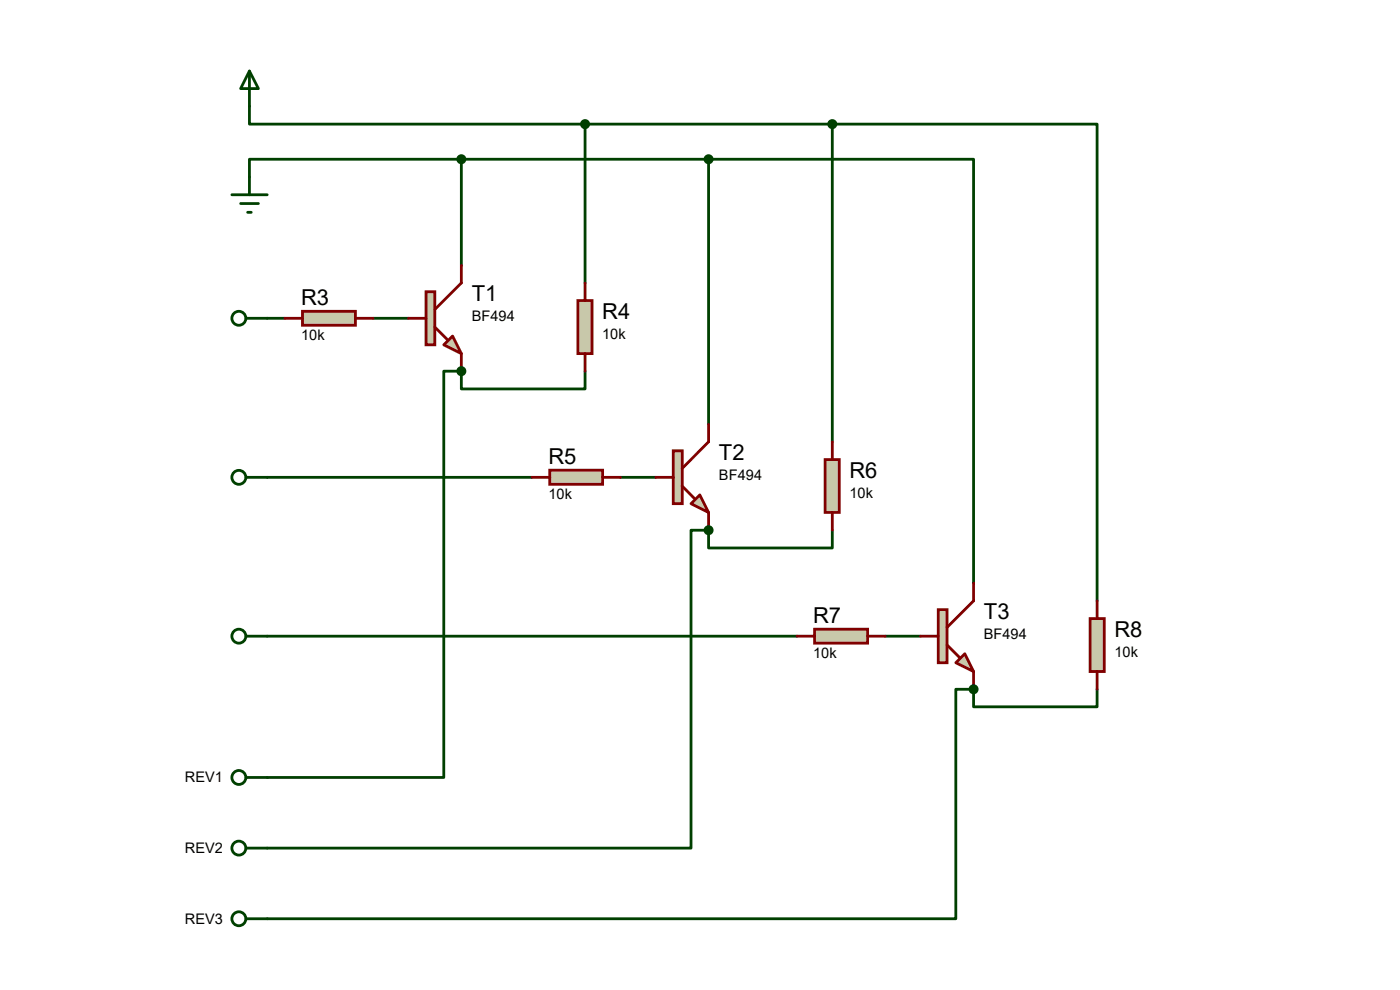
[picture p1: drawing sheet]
<svg xmlns="http://www.w3.org/2000/svg" width="297mm" height="210mm" viewBox="0 0 297 210" stroke-linecap="round" stroke-linejoin="round" font-family="sans-serif">
<g fill="none" stroke="#004000" stroke-width=".59">
<path d="M52.9 22.6v3.7h71.2M97.9 33.8h-45v3.7M97.9 33.8v22.5M97.9 33.8h52.4M124.1 26.3v33.7M124.1 26.3h52.5M176.6 26.3h56.1v101.2M176.6 26.3v67.4M56.7 67.5h3.7M79.2 67.5h7.5M97.9 78.7v3.8h26.2v-3.8M56.7 101.3h56.2"/>
<path d="M56.7 135h112.4"/>
</g>
<circle cx="97.9" cy="78.7" r=".3" fill="#004000"/>
<path d="M97.9 78.7h-3.8v86.2h-37.4M150.3 90v-56.2h56.2v89.9M131.6 101.3h7.5M176.6 112.5v3.7h-26.3v-3.7h-3.7v67.4h-89.9M187.8 135h7.5" fill="none" stroke="#004000" stroke-width=".59"/>
<circle cx="150.3" cy="112.5" r=".3" fill="#004000"/>
<path d="M232.7 146.2v3.7h-26.2v-3.7h-3.7v48.7h-146.1" fill="none" stroke="#004000" stroke-width=".59"/>
<circle cx="206.5" cy="146.2" r=".3" fill="#004000"/>
<g fill="#c8c8aa" stroke="#800000" stroke-width=".59">
<path d="M94.1 73.2l1.9-1.9 1.9 3.7z"/>
<path d="M90.4 61.9h1.8v11.3h-1.8z"/>
</g>
<path d="M97.9 56.3v3.7l-5.7 5.7M86.7 67.5h3.7M92.2 69.4l2.7 2.6M97.9 75v3.7" fill="none" stroke="#800000" stroke-width=".59"/>
<path d="M64.2 66h11.2v3h-11.2z" fill="#c8c8aa" stroke="#800000" stroke-width=".59"/>
<path d="M60.4 67.5h3.8M75.4 67.5h3.8" fill="none" stroke="#800000" stroke-width=".59"/>
<path d="M122.6 63.8h3v11.2h-3z" fill="#c8c8aa" stroke="#800000" stroke-width=".59"/>
<path d="M124.1 60v3.8M124.1 75v3.7" fill="none" stroke="#800000" stroke-width=".59"/>
<path d="M116.6 99.7h11.2v3h-11.2z" fill="#c8c8aa" stroke="#800000" stroke-width=".59"/>
<path d="M112.9 101.3h3.7M127.8 101.3h3.8" fill="none" stroke="#800000" stroke-width=".59"/>
<path d="M175 97.5h3.1v11.2h-3.1z" fill="#c8c8aa" stroke="#800000" stroke-width=".59"/>
<path d="M176.6 93.7v3.8M176.6 108.7v3.8" fill="none" stroke="#800000" stroke-width=".59"/>
<circle cx="124.1" cy="26.3" r=".76" fill="#004000" stroke="#004000" stroke-width=".59"/>
<path d="M172.8 133.5h11.3v2.9h-11.3z" fill="#c8c8aa" stroke="#800000" stroke-width=".59"/>
<path d="M169.1 135h3.7M184.1 135h3.7" fill="none" stroke="#800000" stroke-width=".59"/>
<path d="M231.3 131.2h3v11.3h-3z" fill="#c8c8aa" stroke="#800000" stroke-width=".59"/>
<path d="M232.7 127.5v3.7M232.7 142.5v3.7" fill="none" stroke="#800000" stroke-width=".59"/>
<g fill="#004000" stroke="#004000" stroke-width=".59">
<circle cx="150.3" cy="33.8" r=".76"/>
<circle cx="176.6" cy="26.3" r=".76"/>
<circle cx="97.9" cy="33.8" r=".76"/>
<circle cx="97.9" cy="78.7" r=".76"/>
</g>
<g fill="none" stroke="#004000" stroke-width=".59">
<path d="M52.9 15.1l1.9 3.7h-3.7zM52.9 15.1v7.5M52.9 37.5v3.8M49.2 41.3h7.5M51.1 43.2h3.7M52.5 45h.8M52.2 67.5h4.5M52.2 101.3h4.5M52.2 135h4.5M52.2 164.9h4.5M52.2 179.9h4.5M52.2 194.9h4.5"/>
<circle cx="50.7" cy="67.5" r="1.48"/>
<circle cx="50.7" cy="101.3" r="1.48"/>
<circle cx="50.7" cy="135" r="1.48"/>
<circle cx="50.7" cy="179.9" r="1.48"/>
<circle cx="50.7" cy="164.9" r="1.48"/>
<circle cx="50.7" cy="194.9" r="1.48"/>
</g>
<g fill="#c8c8aa" stroke="#800000" stroke-width=".59">
<path d="M148.5 105l1.8 3.7-3.7-1.9z"/>
<path d="M142.8 95.6h1.9v11.2h-1.9z"/>
</g>
<path d="M150.3 90v3.7l-5.6 5.7M139.1 101.3h3.7M144.7 103.1l2.6 2.6M150.3 108.7v3.8" fill="none" stroke="#800000" stroke-width=".59"/>
<g fill="#c8c8aa" stroke="#800000" stroke-width=".59">
<path d="M204.7 138.7l1.8 3.8-3.7-1.9z"/>
<path d="M199.1 129.3h1.8v11.3h-1.8z"/>
</g>
<path d="M195.3 135h3.8M200.9 136.8l2.6 2.6M206.5 123.7v3.8l-5.6 5.6M206.5 142.5v3.7" fill="none" stroke="#800000" stroke-width=".59"/>
<g fill="#004000" stroke="#004000" stroke-width=".59">
<circle cx="150.3" cy="112.5" r=".76"/>
<circle cx="206.5" cy="146.2" r=".76"/>
</g>
<g font-size="4.7">
<text x="63.9" y="64.7">R3</text>
<text x="100.1" y="63.9">T1</text>
<text x="127.8" y="67.6">R4</text>
<text x="116.3" y="98.4">R5</text>
<text x="152.5" y="97.6">T2</text>
<text x="180.2" y="101.4">R6</text>
<text x="208.7" y="131.4">T3</text>
<text x="172.5" y="132.2">R7</text>
<text x="236.4" y="135.1">R8</text>
</g>
<g font-size="3.1">
<text x="100.1" y="68.2">BF494</text>
<text x="127.8" y="71.9">10k</text>
<text x="63.9" y="72.1">10k</text>
<text x="152.5" y="101.9">BF494</text>
<text x="116.3" y="105.8">10k</text>
<text x="180.2" y="105.6">10k</text>
<text x="208.7" y="135.6">BF494</text>
<text x="172.5" y="139.5">10k</text>
<text x="236.4" y="139.3">10k</text>
<text x="39.2" y="166">REV1</text>
<text x="39.2" y="181">REV2</text>
<text x="39.2" y="196">REV3</text>
</g>
</svg>
